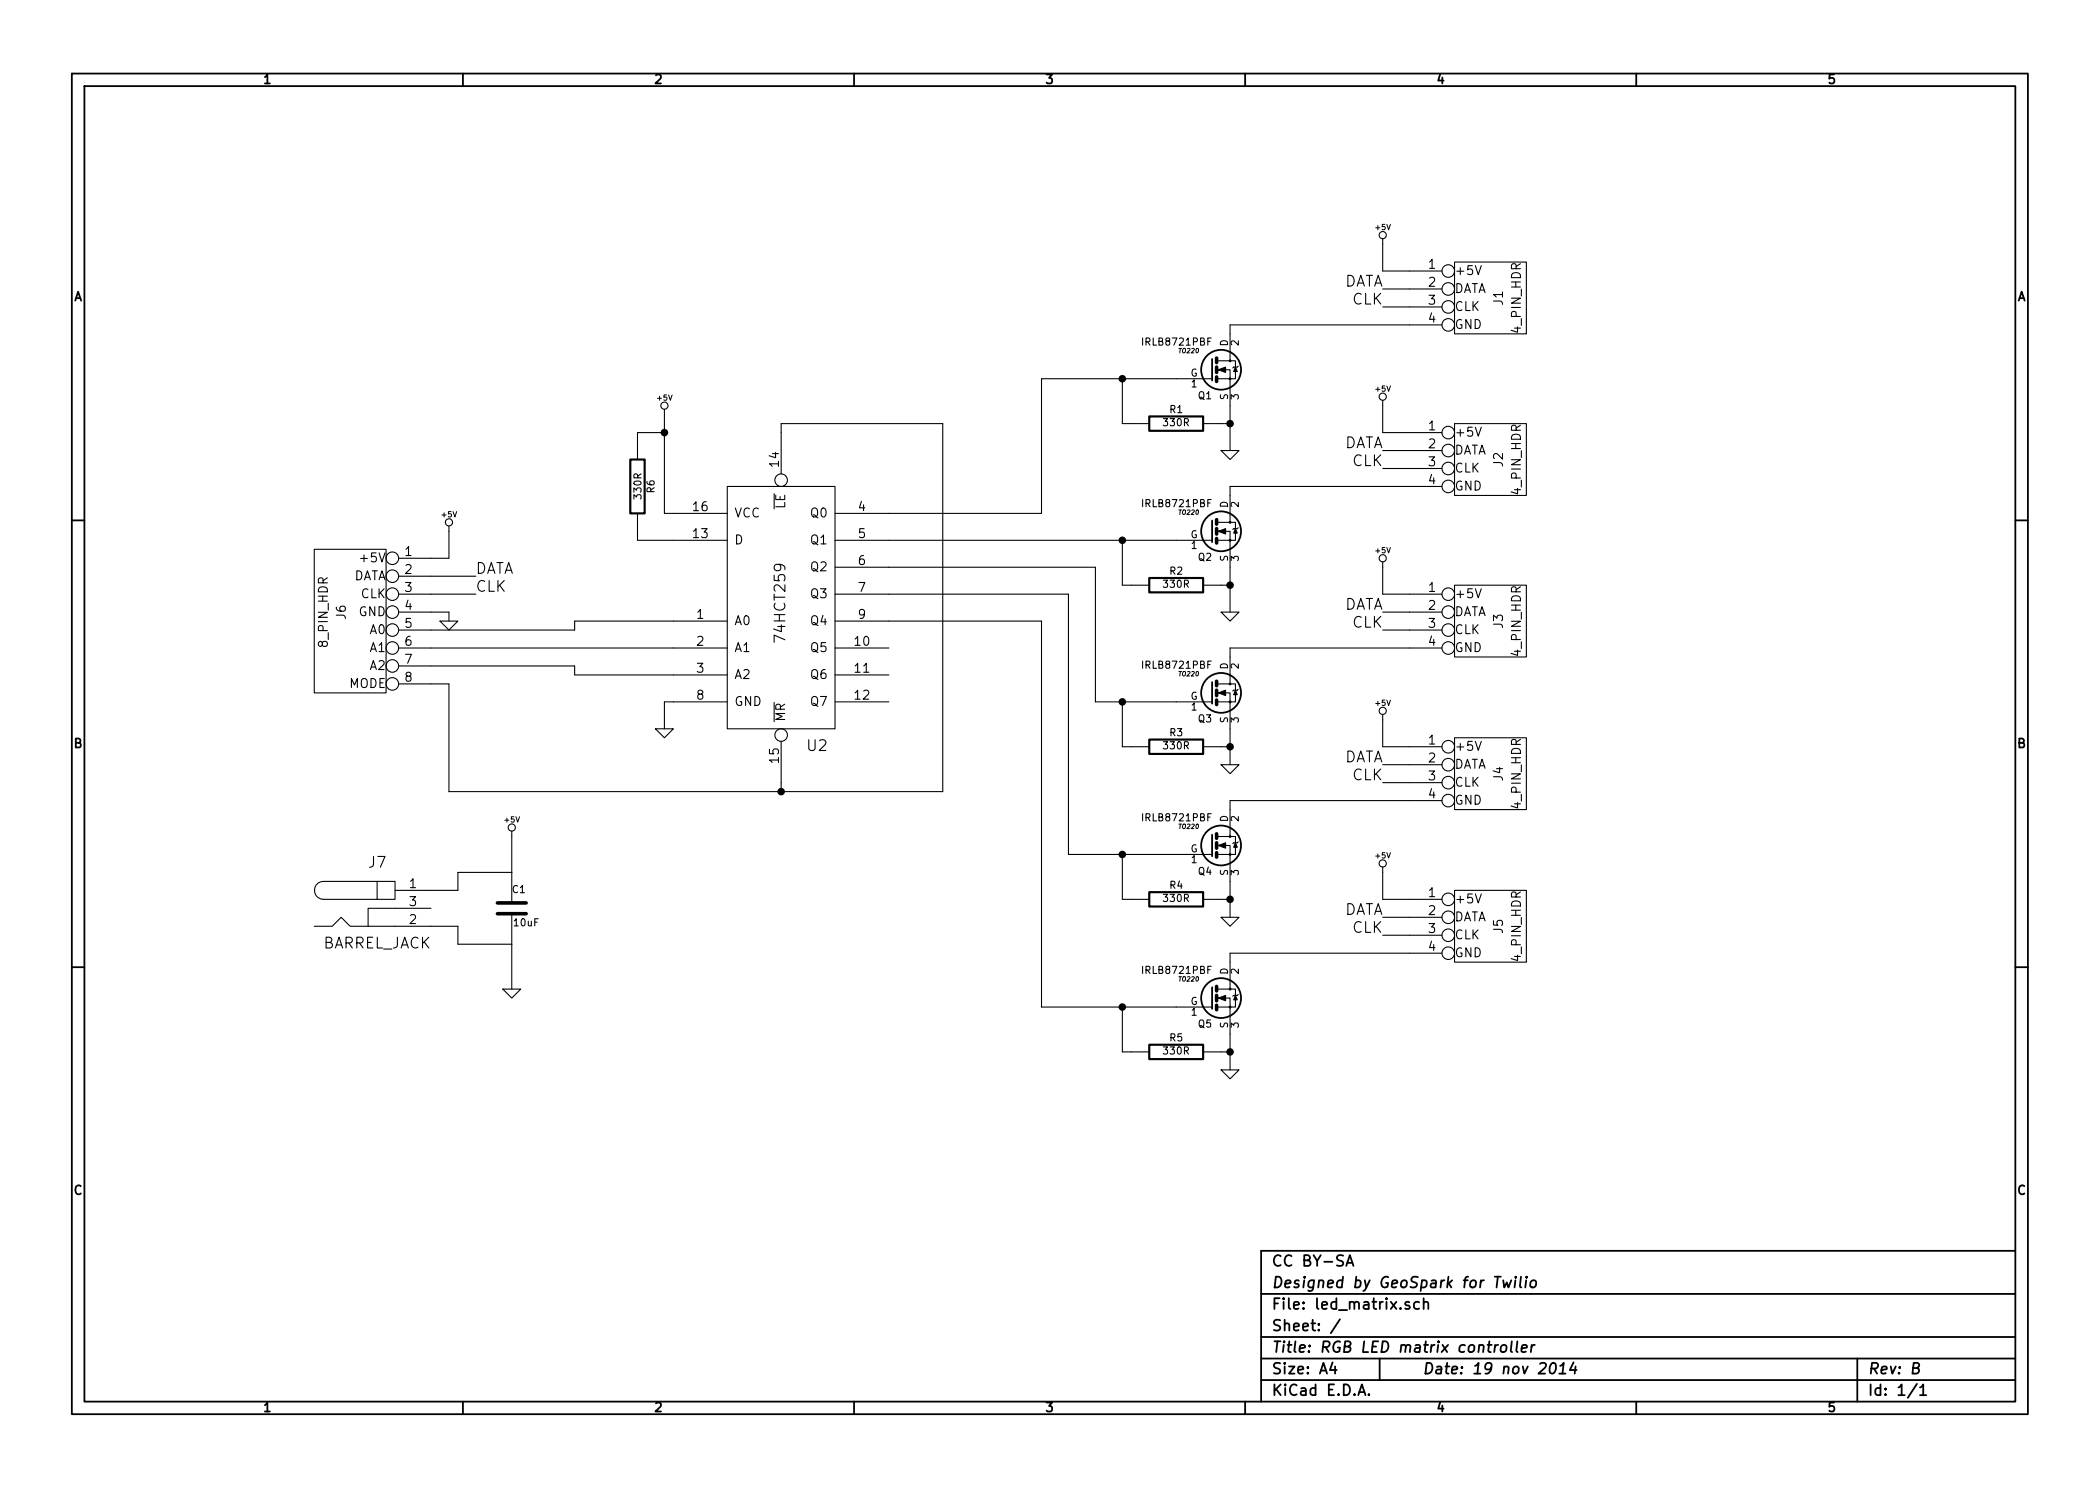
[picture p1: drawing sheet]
EESchema Schematic File Version 2
LIBS:power
LIBS:device
LIBS:transistors
LIBS:conn
LIBS:linear
LIBS:regul
LIBS:74xx
LIBS:cmos4000
LIBS:adc-dac
LIBS:memory
LIBS:xilinx
LIBS:special
LIBS:microcontrollers
LIBS:dsp
LIBS:microchip
LIBS:analog_switches
LIBS:motorola
LIBS:texas
LIBS:intel
LIBS:audio
LIBS:interface
LIBS:digital-audio
LIBS:philips
LIBS:display
LIBS:cypress
LIBS:siliconi
LIBS:opto
LIBS:atmel
LIBS:contrib
LIBS:valves
LIBS:custom
LIBS:led_matrix-cache
EELAYER 27 0
EELAYER END
$Descr A4 11693 8268
encoding utf-8
Sheet 1 1
Title "RGB LED matrix controller"
Date "19 nov 2014"
Rev "B"
Comp "Designed by GeoSpark for Twilio"
Comment1 "CC BY-SA"
Comment2 ""
Comment3 ""
Comment4 ""
$EndDescr
$Comp
L 74HCT259 U2
U 1 1
P 4350 3350
F 0 "U2" H 4550 2550 60  0000 C CNN
F 1 "74HCT259" V 4350 3350 60  0000 C CNN
F 2 "~" H 4350 3450 60  0000 C CNN
F 3 "~" H 4350 3450 60  0000 C CNN
	1    4350 3350
	1    0    0    -1  
$EndComp
$Comp
L +5V #PWR01
U 1 1
P 3700 2300
F 0 "#PWR01" H 3700 2390 20  0001 C CNN
F 1 "+5V" H 3700 2390 30  0000 C CNN
F 2 "" H 3700 2300 60  0000 C CNN
F 3 "" H 3700 2300 60  0000 C CNN
	1    3700 2300
	1    0    0    -1  
$EndComp
$Comp
L R R6
U 1 1
P 3550 2700
F 0 "R6" V 3630 2700 40  0000 C CNN
F 1 "330R" V 3557 2701 40  0000 C CNN
F 2 "~" V 3480 2700 30  0000 C CNN
F 3 "~" H 3550 2700 30  0000 C CNN
	1    3550 2700
	1    0    0    -1  
$EndComp
$Comp
L GND #PWR02
U 1 1
P 3700 4050
F 0 "#PWR02" H 3700 4050 30  0001 C CNN
F 1 "GND" H 3700 3980 30  0001 C CNN
F 2 "" H 3700 4050 60  0000 C CNN
F 3 "" H 3700 4050 60  0000 C CNN
	1    3700 4050
	1    0    0    -1  
$EndComp
$Comp
L R R2
U 1 1
P 6550 3250
F 0 "R2" V 6630 3250 40  0000 C CNN
F 1 "330R" V 6557 3251 40  0000 C CNN
F 2 "~" V 6480 3250 30  0000 C CNN
F 3 "~" H 6550 3250 30  0000 C CNN
	1    6550 3250
	0    -1   -1   0   
$EndComp
$Comp
L GND #PWR03
U 1 1
P 6850 3400
F 0 "#PWR03" H 6850 3400 30  0001 C CNN
F 1 "GND" H 6850 3330 30  0001 C CNN
F 2 "" H 6850 3400 60  0000 C CNN
F 3 "" H 6850 3400 60  0000 C CNN
	1    6850 3400
	1    0    0    -1  
$EndComp
$Comp
L R R4
U 1 1
P 6550 5000
F 0 "R4" V 6630 5000 40  0000 C CNN
F 1 "330R" V 6557 5001 40  0000 C CNN
F 2 "~" V 6480 5000 30  0000 C CNN
F 3 "~" H 6550 5000 30  0000 C CNN
	1    6550 5000
	0    -1   -1   0   
$EndComp
$Comp
L GND #PWR04
U 1 1
P 6850 5100
F 0 "#PWR04" H 6850 5100 30  0001 C CNN
F 1 "GND" H 6850 5030 30  0001 C CNN
F 2 "" H 6850 5100 60  0000 C CNN
F 3 "" H 6850 5100 60  0000 C CNN
	1    6850 5100
	1    0    0    -1  
$EndComp
$Comp
L R R5
U 1 1
P 6550 5850
F 0 "R5" V 6630 5850 40  0000 C CNN
F 1 "330R" V 6557 5851 40  0000 C CNN
F 2 "~" V 6480 5850 30  0000 C CNN
F 3 "~" H 6550 5850 30  0000 C CNN
	1    6550 5850
	0    -1   -1   0   
$EndComp
$Comp
L GND #PWR05
U 1 1
P 6850 5950
F 0 "#PWR05" H 6850 5950 30  0001 C CNN
F 1 "GND" H 6850 5880 30  0001 C CNN
F 2 "" H 6850 5950 60  0000 C CNN
F 3 "" H 6850 5950 60  0000 C CNN
	1    6850 5950
	1    0    0    -1  
$EndComp
$Comp
L R R3
U 1 1
P 6550 4150
F 0 "R3" V 6630 4150 40  0000 C CNN
F 1 "330R" V 6557 4151 40  0000 C CNN
F 2 "~" V 6480 4150 30  0000 C CNN
F 3 "~" H 6550 4150 30  0000 C CNN
	1    6550 4150
	0    -1   -1   0   
$EndComp
$Comp
L GND #PWR06
U 1 1
P 6850 4250
F 0 "#PWR06" H 6850 4250 30  0001 C CNN
F 1 "GND" H 6850 4180 30  0001 C CNN
F 2 "" H 6850 4250 60  0000 C CNN
F 3 "" H 6850 4250 60  0000 C CNN
	1    6850 4250
	1    0    0    -1  
$EndComp
$Comp
L GND #PWR07
U 1 1
P 6850 2500
F 0 "#PWR07" H 6850 2500 30  0001 C CNN
F 1 "GND" H 6850 2430 30  0001 C CNN
F 2 "" H 6850 2500 60  0000 C CNN
F 3 "" H 6850 2500 60  0000 C CNN
	1    6850 2500
	1    0    0    -1  
$EndComp
$Comp
L R R1
U 1 1
P 6550 2350
F 0 "R1" V 6630 2350 40  0000 C CNN
F 1 "330R" V 6557 2351 40  0000 C CNN
F 2 "~" V 6480 2350 30  0000 C CNN
F 3 "~" H 6550 2350 30  0000 C CNN
	1    6550 2350
	0    -1   -1   0   
$EndComp
$Comp
L +5V #PWR08
U 1 1
P 7700 1350
F 0 "#PWR08" H 7700 1440 20  0001 C CNN
F 1 "+5V" H 7700 1440 30  0000 C CNN
F 2 "" H 7700 1350 60  0000 C CNN
F 3 "" H 7700 1350 60  0000 C CNN
	1    7700 1350
	1    0    0    -1  
$EndComp
$Comp
L +5V #PWR09
U 1 1
P 7700 2250
F 0 "#PWR09" H 7700 2340 20  0001 C CNN
F 1 "+5V" H 7700 2340 30  0000 C CNN
F 2 "" H 7700 2250 60  0000 C CNN
F 3 "" H 7700 2250 60  0000 C CNN
	1    7700 2250
	1    0    0    -1  
$EndComp
$Comp
L +5V #PWR010
U 1 1
P 7700 3150
F 0 "#PWR010" H 7700 3240 20  0001 C CNN
F 1 "+5V" H 7700 3240 30  0000 C CNN
F 2 "" H 7700 3150 60  0000 C CNN
F 3 "" H 7700 3150 60  0000 C CNN
	1    7700 3150
	1    0    0    -1  
$EndComp
$Comp
L +5V #PWR011
U 1 1
P 7700 4000
F 0 "#PWR011" H 7700 4090 20  0001 C CNN
F 1 "+5V" H 7700 4090 30  0000 C CNN
F 2 "" H 7700 4000 60  0000 C CNN
F 3 "" H 7700 4000 60  0000 C CNN
	1    7700 4000
	1    0    0    -1  
$EndComp
$Comp
L +5V #PWR012
U 1 1
P 7700 4850
F 0 "#PWR012" H 7700 4940 20  0001 C CNN
F 1 "+5V" H 7700 4940 30  0000 C CNN
F 2 "" H 7700 4850 60  0000 C CNN
F 3 "" H 7700 4850 60  0000 C CNN
	1    7700 4850
	1    0    0    -1  
$EndComp
Wire Wire Line
	7700 5000 7700 4850
Wire Wire Line
	7850 5000 7700 5000
Wire Wire Line
	7700 4150 7700 4000
Wire Wire Line
	7850 4150 7700 4150
Wire Wire Line
	7700 3300 7700 3150
Wire Wire Line
	7850 3300 7700 3300
Wire Wire Line
	7700 2400 7700 2250
Wire Wire Line
	7850 2400 7700 2400
Wire Wire Line
	7700 1500 7850 1500
Wire Wire Line
	7700 1350 7700 1500
Wire Wire Line
	6850 1850 6850 1800
Wire Wire Line
	6850 2750 6850 2700
Wire Wire Line
	6850 3650 6850 3600
Wire Wire Line
	6850 4500 6850 4450
Wire Wire Line
	6850 5350 6850 5300
Wire Wire Line
	5800 3450 4950 3450
Wire Wire Line
	5800 5600 5800 3450
Wire Wire Line
	5800 5600 6550 5600
Wire Wire Line
	5950 4750 6550 4750
Wire Wire Line
	5950 3300 5950 4750
Wire Wire Line
	4950 3300 5950 3300
Wire Wire Line
	6100 3900 6550 3900
Wire Wire Line
	6100 3150 6100 3900
Wire Wire Line
	4950 3150 6100 3150
Wire Wire Line
	4950 2850 5800 2850
Wire Wire Line
	4950 3000 6550 3000
Wire Wire Line
	6250 2350 6250 2100
Wire Wire Line
	6300 2350 6250 2350
Connection ~ 6850 2350
Wire Wire Line
	6850 2350 6800 2350
Wire Wire Line
	6850 2250 6850 2500
Connection ~ 6250 3000
Wire Wire Line
	6250 3250 6250 3000
Wire Wire Line
	6300 3250 6250 3250
Wire Wire Line
	6800 3250 6850 3250
Connection ~ 6250 3900
Wire Wire Line
	6250 4150 6300 4150
Wire Wire Line
	6250 3900 6250 4150
Connection ~ 6850 4150
Wire Wire Line
	6800 4150 6850 4150
Wire Wire Line
	6850 4050 6850 4250
Connection ~ 6850 5850
Wire Wire Line
	6850 5850 6800 5850
Wire Wire Line
	6850 5750 6850 5950
Connection ~ 6250 5600
Wire Wire Line
	6250 5850 6250 5600
Wire Wire Line
	6300 5850 6250 5850
Connection ~ 6250 4750
Wire Wire Line
	6250 5000 6250 4750
Wire Wire Line
	6300 5000 6250 5000
Connection ~ 6850 5000
Wire Wire Line
	6850 4900 6850 5100
Wire Wire Line
	6800 5000 6850 5000
Connection ~ 6850 3250
Wire Wire Line
	6850 3150 6850 3400
Wire Wire Line
	3550 3000 3550 2950
Wire Wire Line
	3750 3000 3550 3000
Wire Wire Line
	2400 3600 3750 3600
Wire Wire Line
	3200 3450 3750 3450
Wire Wire Line
	2400 3500 3200 3500
Text Label 2650 3300 0    60   ~ 0
CLK
Wire Wire Line
	2400 3300 2650 3300
Text Label 7700 1700 2    60   ~ 0
CLK
Wire Wire Line
	7850 1700 7700 1700
Text Label 7700 2600 2    60   ~ 0
CLK
Text Label 7700 3500 2    60   ~ 0
CLK
Text Label 7700 4350 2    60   ~ 0
CLK
Text Label 7700 5200 2    60   ~ 0
CLK
Wire Wire Line
	7700 5200 7850 5200
Wire Wire Line
	7700 4350 7850 4350
Wire Wire Line
	7700 3500 7850 3500
Wire Wire Line
	7700 2600 7850 2600
$Comp
L 4_PIN_HDR J1
U 1 1
P 8300 1650
F 0 "J1" V 8350 1650 50  0000 C CNN
F 1 "4_PIN_HDR" V 8450 1650 50  0000 C CNN
F 2 "" H 8200 1650 60  0000 C CNN
F 3 "" H 8200 1650 60  0000 C CNN
	1    8300 1650
	1    0    0    -1  
$EndComp
$Comp
L 4_PIN_HDR J2
U 1 1
P 8300 2550
F 0 "J2" V 8350 2550 50  0000 C CNN
F 1 "4_PIN_HDR" V 8450 2550 50  0000 C CNN
F 2 "" H 8200 2550 60  0000 C CNN
F 3 "" H 8200 2550 60  0000 C CNN
	1    8300 2550
	1    0    0    -1  
$EndComp
$Comp
L 4_PIN_HDR J3
U 1 1
P 8300 3450
F 0 "J3" V 8350 3450 50  0000 C CNN
F 1 "4_PIN_HDR" V 8450 3450 50  0000 C CNN
F 2 "" H 8200 3450 60  0000 C CNN
F 3 "" H 8200 3450 60  0000 C CNN
	1    8300 3450
	1    0    0    -1  
$EndComp
$Comp
L 4_PIN_HDR J4
U 1 1
P 8300 4300
F 0 "J4" V 8350 4300 50  0000 C CNN
F 1 "4_PIN_HDR" V 8450 4300 50  0000 C CNN
F 2 "" H 8200 4300 60  0000 C CNN
F 3 "" H 8200 4300 60  0000 C CNN
	1    8300 4300
	1    0    0    -1  
$EndComp
$Comp
L 4_PIN_HDR J5
U 1 1
P 8300 5150
F 0 "J5" V 8350 5150 50  0000 C CNN
F 1 "4_PIN_HDR" V 8450 5150 50  0000 C CNN
F 2 "" H 8200 5150 60  0000 C CNN
F 3 "" H 8200 5150 60  0000 C CNN
	1    8300 5150
	1    0    0    -1  
$EndComp
$Comp
L +5V #PWR013
U 1 1
P 2500 2950
F 0 "#PWR013" H 2500 3040 20  0001 C CNN
F 1 "+5V" H 2500 3040 30  0000 C CNN
F 2 "" H 2500 2950 60  0000 C CNN
F 3 "" H 2500 2950 60  0000 C CNN
	1    2500 2950
	1    0    0    -1  
$EndComp
Wire Wire Line
	2500 2950 2500 3100
Wire Wire Line
	2500 3100 2400 3100
$Comp
L GND #PWR014
U 1 1
P 2500 3450
F 0 "#PWR014" H 2500 3450 30  0001 C CNN
F 1 "GND" H 2500 3380 30  0001 C CNN
F 2 "" H 2500 3450 60  0000 C CNN
F 3 "" H 2500 3450 60  0000 C CNN
	1    2500 3450
	1    0    0    -1  
$EndComp
Wire Wire Line
	3700 3900 3750 3900
Wire Wire Line
	3700 2850 3750 2850
Wire Wire Line
	3700 2300 3700 2850
Wire Wire Line
	3550 2450 3550 2400
Wire Wire Line
	3550 2400 3700 2400
Connection ~ 3700 2400
$Comp
L BARREL_JACK J7
U 1 1
P 2100 5050
F 0 "J7" H 2100 5300 60  0000 C CNN
F 1 "BARREL_JACK" H 2100 4850 60  0000 C CNN
F 2 "" H 2100 5050 60  0000 C CNN
F 3 "" H 2100 5050 60  0000 C CNN
	1    2100 5050
	1    0    0    -1  
$EndComp
$Comp
L +5V #PWR015
U 1 1
P 2850 4650
F 0 "#PWR015" H 2850 4740 20  0001 C CNN
F 1 "+5V" H 2850 4740 30  0000 C CNN
F 2 "" H 2850 4650 60  0000 C CNN
F 3 "" H 2850 4650 60  0000 C CNN
	1    2850 4650
	1    0    0    -1  
$EndComp
Wire Wire Line
	2850 4850 2850 4650
$Comp
L GND #PWR016
U 1 1
P 2850 5500
F 0 "#PWR016" H 2850 5500 30  0001 C CNN
F 1 "GND" H 2850 5430 30  0001 C CNN
F 2 "" H 2850 5500 60  0000 C CNN
F 3 "" H 2850 5500 60  0000 C CNN
	1    2850 5500
	1    0    0    -1  
$EndComp
Wire Wire Line
	2850 5250 2850 5500
$Comp
L IRLB8721PBF Q1
U 1 1
P 6750 2050
F 0 "Q1" H 6750 1901 40  0000 R CNN
F 1 "IRLB8721PBF" H 6750 2200 40  0000 R CNN
F 2 "TO220" H 6620 2152 25  0000 C CIN
F 3 "" H 6750 2050 60  0000 C CNN
	1    6750 2050
	1    0    0    -1  
$EndComp
$Comp
L IRLB8721PBF Q2
U 1 1
P 6750 2950
F 0 "Q2" H 6750 2801 40  0000 R CNN
F 1 "IRLB8721PBF" H 6750 3100 40  0000 R CNN
F 2 "TO220" H 6620 3052 25  0000 C CIN
F 3 "" H 6750 2950 60  0000 C CNN
	1    6750 2950
	1    0    0    -1  
$EndComp
$Comp
L IRLB8721PBF Q3
U 1 1
P 6750 3850
F 0 "Q3" H 6750 3701 40  0000 R CNN
F 1 "IRLB8721PBF" H 6750 4000 40  0000 R CNN
F 2 "TO220" H 6620 3952 25  0000 C CIN
F 3 "" H 6750 3850 60  0000 C CNN
	1    6750 3850
	1    0    0    -1  
$EndComp
$Comp
L IRLB8721PBF Q5
U 1 1
P 6750 5550
F 0 "Q5" H 6750 5401 40  0000 R CNN
F 1 "IRLB8721PBF" H 6750 5700 40  0000 R CNN
F 2 "TO220" H 6620 5652 25  0000 C CIN
F 3 "" H 6750 5550 60  0000 C CNN
	1    6750 5550
	1    0    0    -1  
$EndComp
$Comp
L IRLB8721PBF Q4
U 1 1
P 6750 4700
F 0 "Q4" H 6750 4551 40  0000 R CNN
F 1 "IRLB8721PBF" H 6750 4850 40  0000 R CNN
F 2 "TO220" H 6620 4802 25  0000 C CIN
F 3 "" H 6750 4700 60  0000 C CNN
	1    6750 4700
	1    0    0    -1  
$EndComp
Wire Wire Line
	3200 3500 3200 3450
Wire Wire Line
	2400 3700 3200 3700
Wire Wire Line
	3200 3700 3200 3750
Wire Wire Line
	3200 3750 3750 3750
Text Label 7700 1600 2    60   ~ 0
DATA
Wire Wire Line
	7700 1600 7850 1600
Text Label 7700 2500 2    60   ~ 0
DATA
Wire Wire Line
	7700 2500 7850 2500
Text Label 7700 3400 2    60   ~ 0
DATA
Text Label 7700 4250 2    60   ~ 0
DATA
Text Label 7700 5100 2    60   ~ 0
DATA
Wire Wire Line
	7850 5100 7700 5100
Wire Wire Line
	7700 4250 7850 4250
Wire Wire Line
	7850 3400 7700 3400
Text Label 2650 3200 0    60   ~ 0
DATA
Wire Wire Line
	2650 3200 2400 3200
Wire Wire Line
	6850 1800 7850 1800
Wire Wire Line
	6850 2700 7850 2700
Wire Wire Line
	6850 3600 7850 3600
Wire Wire Line
	6850 4450 7850 4450
Wire Wire Line
	6850 5300 7850 5300
Wire Wire Line
	5800 2850 5800 2100
Wire Wire Line
	5800 2100 6550 2100
Connection ~ 6250 2100
$Comp
L 8_PIN_HDR J6
U 1 1
P 1950 3400
F 0 "J6" V 2000 3400 50  0000 C CNN
F 1 "8_PIN_HDR" V 2100 3400 50  0000 C CNN
F 2 "~" H 1850 3450 60  0000 C CNN
F 3 "~" H 1850 3450 60  0000 C CNN
	1    1950 3400
	-1   0    0    -1  
$EndComp
Wire Wire Line
	3700 3900 3700 4050
Wire Wire Line
	4350 4350 4350 4400
Wire Wire Line
	2500 4400 5250 4400
Wire Wire Line
	2500 4400 2500 3800
Wire Wire Line
	2500 3800 2400 3800
Wire Wire Line
	4350 2400 4350 2350
Wire Wire Line
	4350 2350 5250 2350
Wire Wire Line
	5250 2350 5250 4400
Connection ~ 4350 4400
Wire Wire Line
	2400 3400 2500 3400
Wire Wire Line
	2500 3400 2500 3450
$Comp
L C C1
U 1 1
P 2850 5050
F 0 "C1" H 2850 5150 40  0000 L CNN
F 1 "10uF" H 2856 4965 40  0000 L CNN
F 2 "~" H 2888 4900 30  0000 C CNN
F 3 "~" H 2850 5050 60  0000 C CNN
	1    2850 5050
	1    0    0    -1  
$EndComp
Wire Wire Line
	2400 4950 2550 4950
Wire Wire Line
	2550 4950 2550 4850
Wire Wire Line
	2550 4850 2850 4850
Wire Wire Line
	2400 5150 2550 5150
Wire Wire Line
	2550 5150 2550 5250
Wire Wire Line
	2550 5250 2850 5250
$EndSCHEMATC
